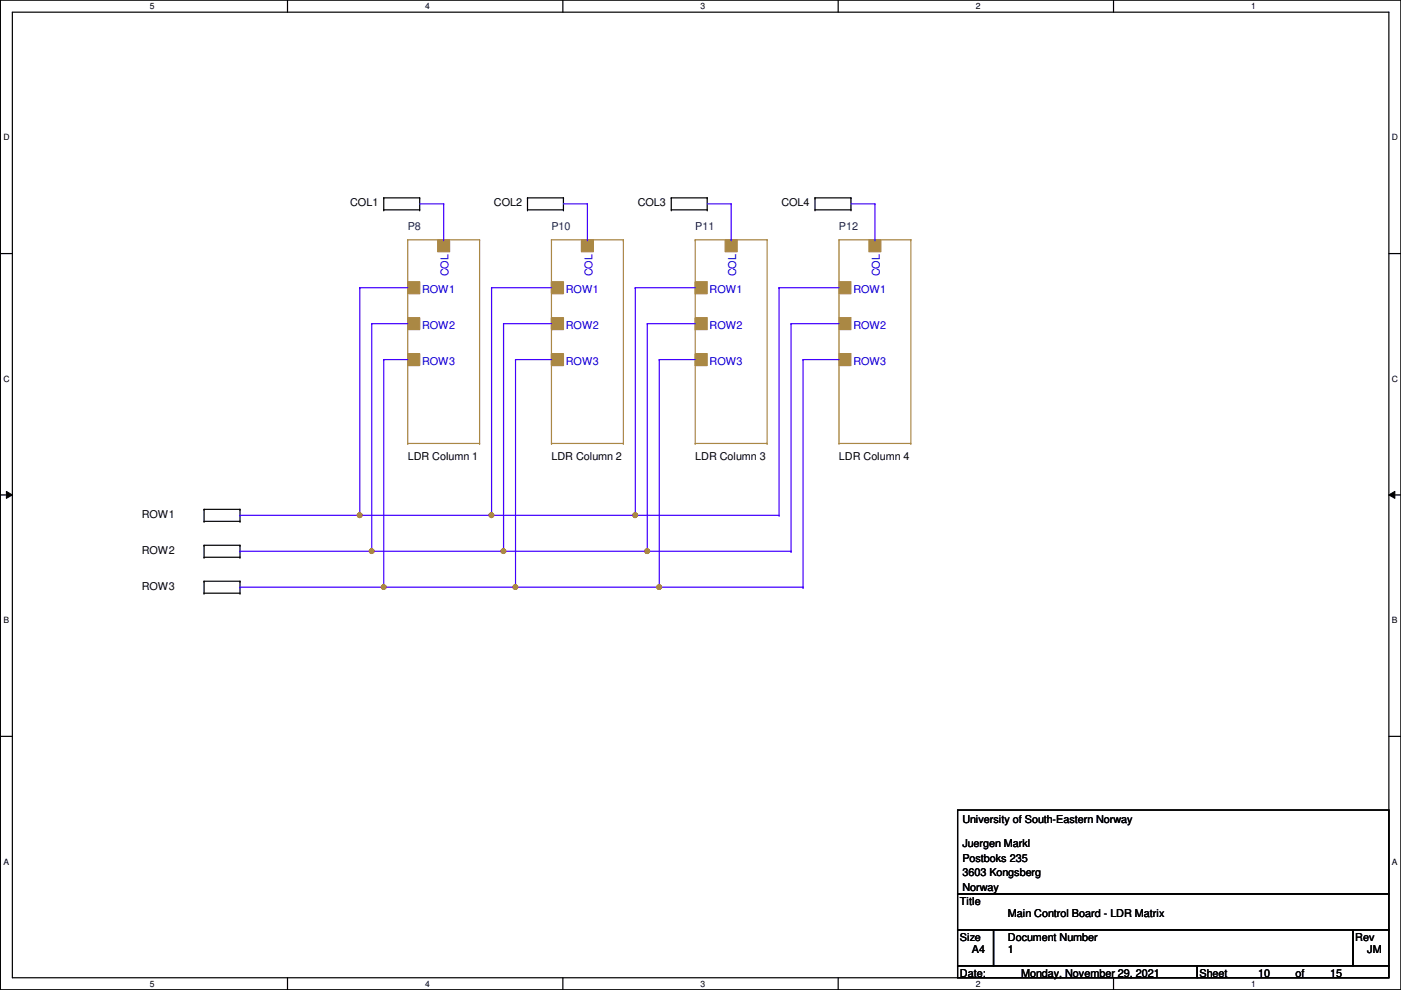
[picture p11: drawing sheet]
<svg xmlns="http://www.w3.org/2000/svg" width="297mm" height="210mm" viewBox="0 0 297 210" stroke-linecap="round" stroke-linejoin="round" font-family="sans-serif">
<path d="M.1 0h296.9v209.8h-296.9zM2.6 2.6h291.9v204.7h-291.9z" fill="none" stroke="#000" stroke-width=".25"/>
<g fill="#fff">
<path d="M31.8 .3h1v2h-1z"/>
<path d="M31.8 207.6h1v1.9h-1z"/>
</g>
<path d="M61 0v2.6M61 207.3v2.5" fill="none" stroke="#000" stroke-width=".25"/>
<g fill="#fff">
<path d="M90.1 .3h1v2h-1z"/>
<path d="M90.1 207.6h1v1.9h-1z"/>
</g>
<path d="M119.3 0v2.6M119.3 207.3v2.5" fill="none" stroke="#000" stroke-width=".25"/>
<g fill="#fff">
<path d="M148.5 .3h1v2h-1z"/>
<path d="M148.5 207.6h1v1.9h-1z"/>
</g>
<path d="M177.7 0v2.6M177.7 207.3v2.5" fill="none" stroke="#000" stroke-width=".25"/>
<g fill="#fff">
<path d="M206.9 .3h1v2h-1z"/>
<path d="M206.9 207.6h1v1.9h-1z"/>
</g>
<path d="M236.1 0v2.6M236.1 207.3v2.5" fill="none" stroke="#000" stroke-width=".25"/>
<g fill="#fff">
<path d="M265.3 .3h.9v2h-.9z"/>
<path d="M265.3 207.6h.9v1.9h-.9z"/>
<path d="M.7 28.2h1.3v1.9h-1.3z"/>
<path d="M295.1 28.2h1.3v1.9h-1.3z"/>
<path d="M.7 79.3h1.3v2h-1.3z"/>
<path d="M295.1 79.3h1.3v2h-1.3z"/>
</g>
<path d="M.1 53.8h2.5M294.5 53.8h2.5" fill="none" stroke="#000" stroke-width=".25"/>
<g fill="#fff">
<path d="M.7 130.5h1.2v2h-1.2z"/>
<path d="M295.1 130.5h1.2v2h-1.2z"/>
</g>
<path d="M.1 104.9h2.5M294.5 104.9h2.5" fill="none" stroke="#000" stroke-width=".25"/>
<path d="M1.4 104.2l1.2 .7-1.2 .8zM294.5 104.9l1.2-.7v1.5z" fill="#000"/>
<path d="M1.4 104.2l1.2 .7-1.2 .8zM294.5 104.9l1.2-.7v1.5z" fill="none" stroke="#000" stroke-width=".21"/>
<g fill="#fff">
<path d="M.7 181.7h1.2v2h-1.2z"/>
<path d="M295.1 181.7h1.2v2h-1.2z"/>
</g>
<g fill="none" stroke="#000" stroke-width=".25">
<path d="M81.4 44.5h.1M81.4 42h.1M81.4 42h7.6M81.4 44.5h7.6M81.4 42v2.5M89 42h.1M89 44.5h.1M89 42v2.5M111.8 44.5h.1M111.8 42h.1M111.8 42h7.7M111.8 44.5h7.7"/>
<path d="M111.8 42v2.5M119.5 42h.1M119.5 44.5h.1M119.5 42v2.5M142.3 44.5h.1M142.3 42h.1M142.3 42h7.6M142.3 44.5h7.6M142.3 42v2.5M149.9 42h.1M149.9 44.5h.1M149.9 42v2.5"/>
<path d="M172.8 44.5h.1M172.8 42h.1M172.8 42h7.6M172.8 44.5h7.6M172.8 42v2.5M180.4 42h.1M180.4 44.5h.1M180.4 42v2.5M43.3 110.5h.1M43.3 108h.1M43.3 118.2h.1M43.3 115.6h.1"/>
<path d="M43.3 108h7.6M43.3 110.5h7.6M43.3 108v2.5M43.3 115.6v2.6M43.3 115.6h7.6M43.3 118.2h7.6M50.9 108h.1M50.9 110.5h.1M50.9 115.6h.1M50.9 118.2h.1M50.9 108v2.5M50.9 115.6v2.6"/>
<path d="M43.3 125.8h.1M43.3 123.2h.1M43.3 123.2v2.6M43.3 123.2h7.6M43.3 125.8h7.6M50.9 123.2h.1M50.9 125.8h.1M50.9 123.2v2.6M.1 156.1h2.5M294.5 156.1h2.5M203 171.7h91.5v17.8h-91.5zM203 189.5h91.5v7.6h-91.5z"/>
<path d="M203 197.1h7.6v7.7h-7.6zM210.6 197.1h76.2v7.7h-76.2zM286.8 197.1h7.7v7.7h-7.7zM203 204.8h50.8v2.5h-50.8zM253.8 204.8h40.7v2.5h-40.7z"/>
</g>
<path d="M153.8 50.8h2.5v2.6h-2.5z" fill-rule="evenodd" fill="#a84"/>
<path d="M153.8 50.8h2.5v2.6h-2.5z" fill="none" stroke="#a84" stroke-width=".25"/>
<path d="M147.4 59.7h2.5v2.6h-2.5z" fill-rule="evenodd" fill="#a84"/>
<path d="M147.4 59.7h2.5v2.6h-2.5z" fill="none" stroke="#a84" stroke-width=".25"/>
<path d="M147.4 67.4h2.5v2.5h-2.5z" fill-rule="evenodd" fill="#a84"/>
<path d="M147.4 67.4h2.5v2.5h-2.5z" fill="none" stroke="#a84" stroke-width=".25"/>
<path d="M147.4 75h2.5v2.5h-2.5z" fill-rule="evenodd" fill="#a84"/>
<path d="M147.4 50.8h.1M147.4 50.8h15.2M147.4 50.8v43.2M162.6 50.8h.1M162.6 50.8v43.2M147.4 75h2.5v2.5h-2.5zM147.4 94h.1M147.4 94h15.2M162.6 94h.1" fill="none" stroke="#a84" stroke-width=".25"/>
<path d="M184.2 50.8h2.6v2.6h-2.6z" fill-rule="evenodd" fill="#a84"/>
<path d="M184.2 50.8h2.6v2.6h-2.6z" fill="none" stroke="#a84" stroke-width=".25"/>
<path d="M177.9 59.7h2.5v2.6h-2.5z" fill-rule="evenodd" fill="#a84"/>
<path d="M177.9 59.7h2.5v2.6h-2.5z" fill="none" stroke="#a84" stroke-width=".25"/>
<path d="M177.9 67.4h2.5v2.5h-2.5z" fill-rule="evenodd" fill="#a84"/>
<path d="M177.9 67.4h2.5v2.5h-2.5z" fill="none" stroke="#a84" stroke-width=".25"/>
<path d="M177.9 75h2.5v2.5h-2.5z" fill-rule="evenodd" fill="#a84"/>
<path d="M177.9 50.8h.1M177.9 50.8h15.2M177.9 50.8v43.2M193.1 50.8h.1M193.1 50.8v43.2M177.9 75h2.5v2.5h-2.5zM177.9 94h.1M177.9 94h15.2M193.1 94h.1" fill="none" stroke="#a84" stroke-width=".25"/>
<path d="M92.8 50.8h2.5v2.6h-2.5z" fill-rule="evenodd" fill="#a84"/>
<path d="M92.8 50.8h2.5v2.6h-2.5z" fill="none" stroke="#a84" stroke-width=".25"/>
<path d="M86.4 59.7h2.6v2.6h-2.6z" fill-rule="evenodd" fill="#a84"/>
<path d="M86.4 59.7h2.6v2.6h-2.6z" fill="none" stroke="#a84" stroke-width=".25"/>
<path d="M86.4 67.4h2.6v2.5h-2.6z" fill-rule="evenodd" fill="#a84"/>
<path d="M86.4 67.4h2.6v2.5h-2.6z" fill="none" stroke="#a84" stroke-width=".25"/>
<path d="M86.4 75h2.6v2.5h-2.6z" fill-rule="evenodd" fill="#a84"/>
<path d="M86.4 50.8h.1M86.4 50.8h15.3M86.4 50.8v43.2M101.7 50.8h.1M101.7 50.8v43.2M86.4 75h2.6v2.5h-2.6zM86.4 94h.1M86.4 94h15.3M101.7 94h.1" fill="none" stroke="#a84" stroke-width=".25"/>
<path d="M123.3 50.8h2.5v2.6h-2.5z" fill-rule="evenodd" fill="#a84"/>
<path d="M123.3 50.8h2.5v2.6h-2.5z" fill="none" stroke="#a84" stroke-width=".25"/>
<path d="M116.9 59.7h2.6v2.6h-2.6z" fill-rule="evenodd" fill="#a84"/>
<path d="M116.9 59.7h2.6v2.6h-2.6z" fill="none" stroke="#a84" stroke-width=".25"/>
<path d="M116.9 67.4h2.6v2.5h-2.6z" fill-rule="evenodd" fill="#a84"/>
<path d="M116.9 67.4h2.6v2.5h-2.6z" fill="none" stroke="#a84" stroke-width=".25"/>
<path d="M116.9 75h2.6v2.5h-2.6z" fill-rule="evenodd" fill="#a84"/>
<path d="M116.9 50.8h.1M116.9 50.8h15.3M116.9 50.8v43.2M132.2 50.8h.1M132.2 50.8v43.2M116.9 75h2.6v2.5h-2.6zM116.9 94h.1M116.9 94h15.3M132.2 94h.1" fill="none" stroke="#a84" stroke-width=".25"/>
<path d="M76.3 61h.1M76.3 61h10.1M104.2 61h.1M104.2 61v48.3" fill="none" stroke="#4200ff" stroke-width=".25"/>
<circle cx="104.2" cy="109.2" r=".49" fill="#f00"/>
<circle cx="104.2" cy="109.2" r=".49" fill="none" stroke="#f00" stroke-width=".25"/>
<path d="M104.2 61h.1M104.2 61h12.7M134.7 61h.1M134.7 61h12.7M134.7 61v48.3" fill="none" stroke="#4200ff" stroke-width=".25"/>
<circle cx="134.7" cy="109.2" r=".49" fill="#f00"/>
<circle cx="134.7" cy="109.2" r=".49" fill="none" stroke="#f00" stroke-width=".25"/>
<path d="M78.8 68.6h.1M78.8 68.6h7.6M106.8 68.6h.1M106.8 68.6h10.1M106.8 68.6v48.3M165.2 61h.1M165.2 61h12.7M165.2 61v48.3M106.8 116.9h.1" fill="none" stroke="#4200ff" stroke-width=".25"/>
<circle cx="106.7" cy="116.9" r=".49" fill="#f00"/>
<circle cx="106.7" cy="116.9" r=".49" fill="none" stroke="#f00" stroke-width=".25"/>
<path d="M81.4 76.2v48.3M137.2 68.6h.1M137.2 68.6v48.3M137.2 68.6h10.2M167.7 68.6h.1M167.7 68.6h10.2M167.7 68.6v48.3M137.2 116.9h.1M167.7 116.9h.1M81.4 124.5h.1" fill="none" stroke="#4200ff" stroke-width=".25"/>
<circle cx="81.3" cy="124.5" r=".49" fill="#f00"/>
<circle cx="81.3" cy="124.5" r=".49" fill="none" stroke="#f00" stroke-width=".25"/>
<path d="M81.4 76.2h.1M81.4 76.2h5M109.3 76.2h.1M109.3 76.2h7.6M109.3 76.2v48.3M109.3 124.5h.1" fill="none" stroke="#4200ff" stroke-width=".25"/>
<circle cx="109.3" cy="124.5" r=".49" fill="#f00"/>
<circle cx="109.3" cy="124.5" r=".49" fill="none" stroke="#f00" stroke-width=".25"/>
<g fill="none" stroke="#4200ff" stroke-width=".25">
<path d="M89 43.2h5.1M94.1 43.2h.1M94.1 50.8h.1M94.1 43.2v7.6M119.5 43.2h5M124.5 43.2h.1M124.5 50.8h.1M124.5 43.2v7.6M149.9 43.2h5.1M155 43.2h.1M155 50.8h.1M155 43.2v7.6"/>
<path d="M180.4 43.2h5.1M185.5 43.2h.1M185.5 50.8h.1M185.5 43.2v7.6M76.3 61h.1M76.3 61v48.3h-25.4M139.8 76.2h.1M139.8 76.2h7.6M139.8 76.2v48.3M170.3 76.2h.1M170.3 76.2h7.6M170.3 76.2v48.3"/>
<path d="M50.9 109.3h.1M50.9 116.9h.1M50.9 116.9h27.9M50.9 124.5h.1M50.9 124.5h30.5M139.8 124.5h.1M170.3 124.5h.1"/>
</g>
<circle cx="76.3" cy="109.2" r=".49" fill="#f00"/>
<circle cx="76.3" cy="109.2" r=".49" fill="none" stroke="#f00" stroke-width=".25"/>
<path d="M78.8 68.6v48.3M78.8 116.9h.1" fill="none" stroke="#4200ff" stroke-width=".25"/>
<circle cx="78.8" cy="116.9" r=".49" fill="#f00"/>
<circle cx="78.8" cy="116.9" r=".49" fill="none" stroke="#f00" stroke-width=".25"/>
<path d="M76.3 109.3h.1M76.3 109.3h88.9M78.8 116.9h28M104.2 109.3h.1M106.8 116.9h.1M137.2 116.9h30.5M165.2 109.3h.1M167.7 116.9h.1" fill="none" stroke="#4200ff" stroke-width=".25"/>
<circle cx="137.2" cy="116.9" r=".49" fill="#f00"/>
<circle cx="137.2" cy="116.9" r=".49" fill="none" stroke="#f00" stroke-width=".25"/>
<path d="M106.8 116.9h30.4M137.2 116.9h.1M81.4 124.5h88.9M109.3 124.5h.1M139.8 124.5h.1M170.3 124.5h.1" fill="none" stroke="#4200ff" stroke-width=".25"/>
<circle cx="139.8" cy="124.5" r=".49" fill="#f00"/>
<circle cx="139.8" cy="124.5" r=".49" fill="none" stroke="#f00" stroke-width=".25"/>
<circle cx="104.2" cy="109.2" r=".49" fill="#f00"/>
<circle cx="104.2" cy="109.2" r=".49" fill="none" stroke="#f00" stroke-width=".25"/>
<circle cx="134.7" cy="109.2" r=".49" fill="#f00"/>
<circle cx="134.7" cy="109.2" r=".49" fill="none" stroke="#f00" stroke-width=".25"/>
<circle cx="106.7" cy="116.9" r=".49" fill="#f00"/>
<circle cx="106.7" cy="116.9" r=".49" fill="none" stroke="#f00" stroke-width=".25"/>
<circle cx="81.3" cy="124.5" r=".49" fill="#f00"/>
<circle cx="81.3" cy="124.5" r=".49" fill="none" stroke="#f00" stroke-width=".25"/>
<circle cx="109.3" cy="124.5" r=".49" fill="#f00"/>
<circle cx="109.3" cy="124.5" r=".49" fill="none" stroke="#f00" stroke-width=".25"/>
<circle cx="76.3" cy="109.2" r=".49" fill="#f00"/>
<circle cx="76.3" cy="109.2" r=".49" fill="none" stroke="#f00" stroke-width=".25"/>
<circle cx="78.8" cy="116.9" r=".49" fill="#f00"/>
<circle cx="78.8" cy="116.9" r=".49" fill="none" stroke="#f00" stroke-width=".25"/>
<circle cx="137.2" cy="116.9" r=".49" fill="#f00"/>
<circle cx="137.2" cy="116.9" r=".49" fill="none" stroke="#f00" stroke-width=".25"/>
<circle cx="139.8" cy="124.5" r=".49" fill="#f00"/>
<circle cx="139.8" cy="124.5" r=".49" fill="none" stroke="#f00" stroke-width=".25"/>
<g font-size="2.3">
<text x="74.2" y="43.8">COL1</text>
<text x="104.7" y="43.8">COL2</text>
<text x="135.2" y="43.8">COL3</text>
<text x="165.7" y="43.8">COL4</text>
<text x="86.4" y="97.6">LDR Column 1</text>
<text x="116.9" y="97.6">LDR Column 2</text>
<text x="147.4" y="97.6">LDR Column 3</text>
<text x="177.9" y="97.6">LDR Column 4</text>
<text x="30.1" y="109.8">ROW1</text>
<text x="30.1" y="117.4">ROW2</text>
<text x="30.1" y="125.1">ROW3</text>
<text x="204" y="174.6">University of South-Eastern Norway</text>
<text x="204" y="179.7">Juergen Markl</text>
<text x="204" y="182.7">Postboks 235</text>
<text x="204" y="185.8">3603 Kongsberg</text>
<text x="203.5" y="191.9">Title</text>
<text x="204" y="188.8">Norway</text>
<text x="213.7" y="194.4">Main Control Board - LDR Matrix</text>
<text x="203.5" y="199.5">Size</text>
<text x="206.1" y="202">A4</text>
<text x="213.7" y="199.5">Document Number</text>
<text x="213.7" y="202">1</text>
<text x="287.4" y="199.5">Rev</text>
<text x="289.9" y="202">JM</text>
<text x="203.5" y="207.1">Date:</text>
<text x="216.5" y="207.1">Monday, November 29, 2021</text>
<text x="254.3" y="207.1">Sheet</text>
<text x="266.8" y="207.1">10</text>
<text x="274.7" y="207.1">of</text>
<text x="282" y="207.1">15</text>
</g>
<g font-size="2.3" fill="#004040">
<text x="86.4" y="48.9">P8</text>
<text x="116.9" y="48.9">P10</text>
<text x="147.4" y="48.9">P11</text>
<text x="177.9" y="48.9">P12</text>
</g>
<g font-size="2.3" fill="#00c">
<text x="95.1" y="58.6" transform="rotate(-90 95.1 58.6)">COL</text>
<text x="125.6" y="58.6" transform="rotate(-90 125.6 58.6)">COL</text>
<text x="156.1" y="58.6" transform="rotate(-90 156.1 58.6)">COL</text>
<text x="186.6" y="58.6" transform="rotate(-90 186.6 58.6)">COL</text>
<text x="89.5" y="62.1">ROW1</text>
<text x="120" y="62.1">ROW1</text>
<text x="150.4" y="62.1">ROW1</text>
<text x="180.9" y="62.1">ROW1</text>
<text x="89.5" y="69.7">ROW2</text>
<text x="120" y="69.7">ROW2</text>
<text x="150.4" y="69.7">ROW2</text>
<text x="180.9" y="69.7">ROW2</text>
<text x="89.5" y="77.3">ROW3</text>
<text x="120" y="77.3">ROW3</text>
<text x="150.4" y="77.3">ROW3</text>
<text x="180.9" y="77.3">ROW3</text>
</g>
<g font-size="1.8">
<text x="31.8" y="1.9">5</text>
<text x="90.1" y="1.9">4</text>
<text x="148.5" y="1.9">3</text>
<text x="206.9" y="1.9">2</text>
<text x="265.3" y="1.9">1</text>
<text x=".7" y="29.8">D</text>
<text x="295.1" y="29.8">D</text>
<text x=".7" y="80.9">C</text>
<text x="295.1" y="80.9">C</text>
<text x=".7" y="132.1">B</text>
<text x="295.1" y="132.1">B</text>
<text x=".7" y="183.3">A</text>
<text x="295.1" y="183.3">A</text>
<text x="31.8" y="209.2">5</text>
<text x="90.1" y="209.2">4</text>
<text x="148.5" y="209.2">3</text>
<text x="206.9" y="209.2">2</text>
<text x="265.3" y="209.2">1</text>
</g>
</svg>
